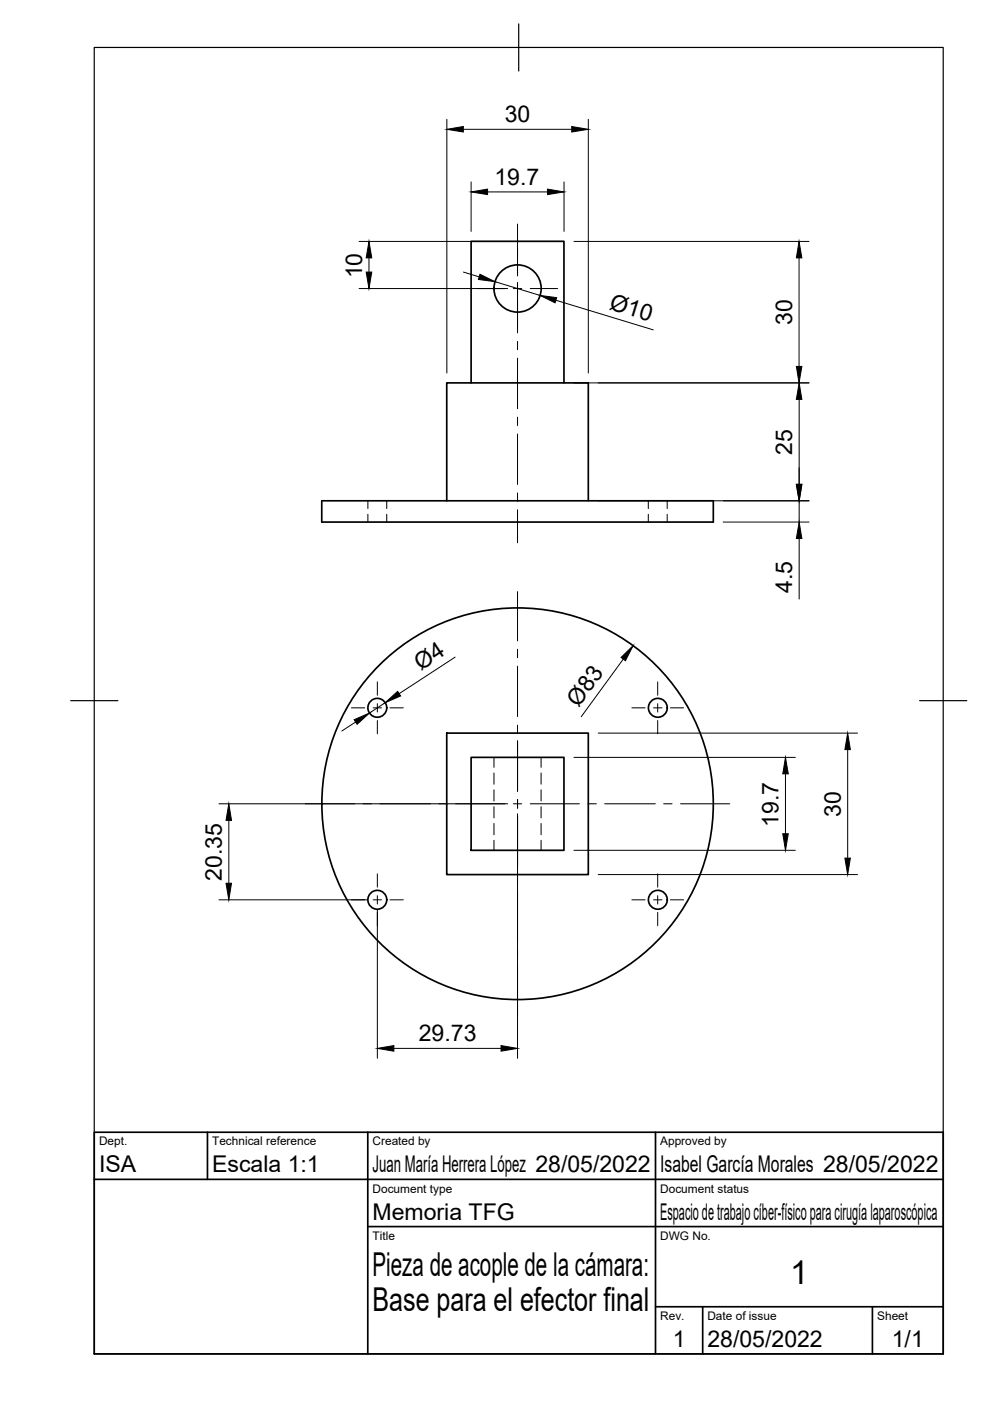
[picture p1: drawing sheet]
<svg xmlns="http://www.w3.org/2000/svg" width="210mm" height="297mm" viewBox="0 0 210 297" stroke-linecap="round" stroke-linejoin="round" font-family="sans-serif">
<!-- layer: Visible -->
<g fill="none" stroke="#000" stroke-width=".36">
<path d="M99.9 81.2v-30h19.7v30M68.2 106.2h83v4.5h-83zM94.7 106.2v-25h30v25M94.7 155.4h30v30h-30zM99.9 160.6h19.7v19.7h-19.7z"/>
<circle cx="109.7" cy="61.2" r="5"/>
<circle cx="80" cy="150.1" r="2"/>
<circle cx="139.5" cy="150.1" r="2"/>
<circle cx="109.8" cy="170.4" r="41.5"/>
<circle cx="80" cy="190.8" r="2"/>
<circle cx="139.5" cy="190.8" r="2"/>
</g>
<!-- layer: Oculto -->
<g fill="none" stroke="#000" stroke-width=".21">
<path d="M78 106.2v1.6M78 109v1.7M82 106.2v1.6M82 109v1.7M137.5 106.2v1.6M137.5 109v1.7M141.5 106.2v1.6M141.5 109v1.7M104.7 160.6v2.1M104.7 163.9v2.4M104.7 167.5v2.3M104.7 171v2.4"/>
<path d="M104.7 174.6v2.4M104.7 178.2v2.1M114.7 160.6v2.1M114.7 163.9v2.4M114.7 167.5v2.3M114.7 171v2.4M114.7 174.6v2.4M114.7 178.2v2.1"/>
</g>
<!-- layer: Border -->
<path d="M20 10.1h180v276.9h-180zM110 5.1v10M15 148.6h10M195 148.6h10" fill="none" stroke="#000" stroke-width=".25"/>
<!-- layer: TitleBlock -->
<path d="M20 240.1h180v46.9h-180zM20 250h180M44 240.1v9.9M78 240.1v46.9M139 240.1v46.9M78 260.1h122M139 277.1h61M149 277.1v9.9M185 277.1v9.9" fill="none" stroke="#000" stroke-width=".36"/>
<!-- layer: Dimensions -->
<g fill="none" stroke="#000" stroke-width=".21">
<path d="M94.7 25.3v53.8M98.2 27.4h23M99.9 38.6v10.5M119.6 38.6v10.5M124.7 25.3v53.8M76.1 51.2h41.4M78.2 54.7v3M98.3 57.7l3.3 1M103.4 40.7h12.7M104.9 59.7l9.6 2.9M121.7 51.2h49.8M169.4 54.7v23"/>
<path d="M76.1 61.2h31.5M117.9 63.7l20.6 6.2M121.7 81.2h49.8M169.4 84.7v18M126.8 106.2h44.7M153.3 110.7h18.2M169.4 106.2v4.5M169.4 114.2v12.8M96.5 139.3l-11.9 7.8M132.1 139.7l-8.9 12.3M75.4 153.1l-2.9 1.9M81.7 149l-3.4 2.2"/>
<path d="M126.8 155.4h55M179.7 158.9v23M46.4 170.4h61.2M48.5 173.9v13.4M109.7 172.5v51.9M121.7 160.6h46.9M166.5 164.1v12.7M46.4 190.8h31.5M80 192.9v31.5M121.7 180.3h46.9M126.8 185.4h55M83.5 222.3h22.7"/>
</g>
<g fill="#000" stroke="#000" stroke-width=".21">
<path d="M94.7 27.4l3.5-.6v1.2zM121.2 26.8l3.5 .6-3.5 .6zM77.6 57.7h1.2l-.6 3.5zM78.2 51.2l.6 3.5h-1.2zM101.8 58.2l3.1 1.5-3.5-.4zM99.9 40.7l3.5-.6v1.2zM116.1 40.1l3.5 .6-3.5 .6zM169.4 51.2l.6 3.5h-1.2zM114.5 62.6l3.5 .5-.3 1.1zM168.8 77.7h1.2l-.6 3.5zM169.4 81.2l.6 3.5h-1.2zM168.8 102.7h1.2l-.6 3.5z"/>
<path d="M169.4 110.7l.6 3.5h-1.2zM131.7 139.4l2.5-2.5-1.6 3.2zM75.1 152.6l3.2-1.4-2.6 2.4zM81.7 149l2.6-2.4 .6 1zM179.7 155.4l.6 3.5h-1.2zM48.5 170.4l.6 3.5h-1.2zM166 176.8h1.1l-.6 3.5zM166.5 160.6l.6 3.5h-1.1zM47.9 187.3h1.2l-.6 3.5zM179.1 181.9h1.2l-.6 3.5zM80 222.3l3.5-.6v1.2zM106.2 221.7l3.5 .6-3.5 .6z"/>
</g>
<!-- layer: Center Lines -->
<g fill="none" stroke="#000" stroke-width=".21">
<path d="M109.7 47.5v11M109.7 59.9v10.7M101.2 61.2h5.9M108.8 61.2h1.8M109.7 72.4v1.8M109.7 75.9v10.8M112.4 61.2h5.8M109.7 88.4v1.8M109.7 92v10.7M109.7 104.5v1.8M109.7 108.1v7M109.7 125.4v10.5"/>
<path d="M109.7 137.7v1.8M74.5 150.1h2.8M79.1 150.1h1.8M80 144.6v2.8M80 149.2v1.8M80 152.8v2.8M82.7 150.1h2.8M109.7 141.2v10.7M109.7 153.7v1.8M109.7 157.1v10.7M134 150.1h2.8M138.6 150.1h1.8"/>
<path d="M139.4 144.6v2.8M139.4 149.2v1.8M139.4 152.8v2.8M142.1 150.1h2.8M64.7 170.4h10.5M77 170.4h1.7M80.5 170.4h10.7M93 170.4h1.8M96.6 170.4h10.5M108.8 170.4h1.8M109.7 169.5v1.8M109.7 173.1v10.7"/>
<path d="M112.4 170.4h10.5M124.7 170.4h1.7M128.2 170.4h10.7M140.7 170.4h1.8M144.3 170.4h10.4M74.5 190.8h2.8M79.1 190.8h1.8M80 185.3v2.8M80 189.9v1.8M80 193.4v2.9M82.7 190.8h2.8M109.7 185.3v1.8"/>
<path d="M109.7 188.9v10.7M134 190.8h2.8M138.6 190.8h1.8M139.4 185.3v2.8M139.4 189.9v1.8M139.4 193.4v2.9M142.1 190.8h2.8M109.7 201.4v1.8M109.7 205v10.4"/>
</g>
<g font-size="7">
<text x="79" y="270.6">Pieza de acople de la cámara:</text>
<text x="167.5" y="272.3">1</text>
<text x="79" y="278.1">Base para el efector final</text>
</g>
<g font-size="4.9">
<text x="107" y="26">30</text>
<text x="104.8" y="39.2">19.7</text>
<text x="76.8" y="59" transform="rotate(-90 76.8 59)">10</text>
<text x="129" y="65.4" transform="rotate(17 129 65.4)">Ø10</text>
<text x="168" y="68.9" transform="rotate(-90 168 68.9)">30</text>
<text x="168" y="96.4" transform="rotate(-90 168 96.4)">25</text>
<text x="168" y="125.7" transform="rotate(-90 168 125.7)">4.5</text>
<text x="89.2" y="142.2" transform="rotate(-33 89.2 142.2)">Ø4</text>
<text x="122.7" y="150.1" transform="rotate(-54 122.7 150.1)">Ø83</text>
<text x="178.2" y="173.1" transform="rotate(-90 178.2 173.1)">30</text>
<text x="165.1" y="175.4" transform="rotate(-90 165.1 175.4)">19.7</text>
<text x="47.1" y="186.7" transform="rotate(-90 47.1 186.7)">20.35</text>
<text x="88.8" y="220.8">29.73</text>
<text x="21" y="248.5">ISA</text>
<text x="45" y="248.5">Escala 1:1</text>
<text x="79" y="248.5">Juan María Herrera López 28/05/2022</text>
<text x="140" y="248.5">Isabel García Morales 28/05/2022</text>
<text x="79" y="258.6">Memoria TFG</text>
<text x="140" y="258.6">Espacio de trabajo cíber-físico para cirugía laparoscópica</text>
<text x="142.6" y="285.7">1</text>
<text x="150" y="285.5">28/05/2022</text>
<text x="189.1" y="285.7">1/1</text>
</g>
<g font-size="2.5">
<text x="21" y="242.9">Dept.</text>
<text x="45" y="242.9">Technical reference</text>
<text x="79" y="242.9">Created by</text>
<text x="140" y="242.9">Approved by</text>
<text x="79" y="252.8">Document type</text>
<text x="140" y="252.8">Document status</text>
<text x="79" y="262.9">Title</text>
<text x="140" y="262.9">DWG No.</text>
<text x="140" y="279.9">Rev.</text>
<text x="150" y="279.9">Date of issue</text>
<text x="186" y="279.9">Sheet</text>
</g>
</svg>
